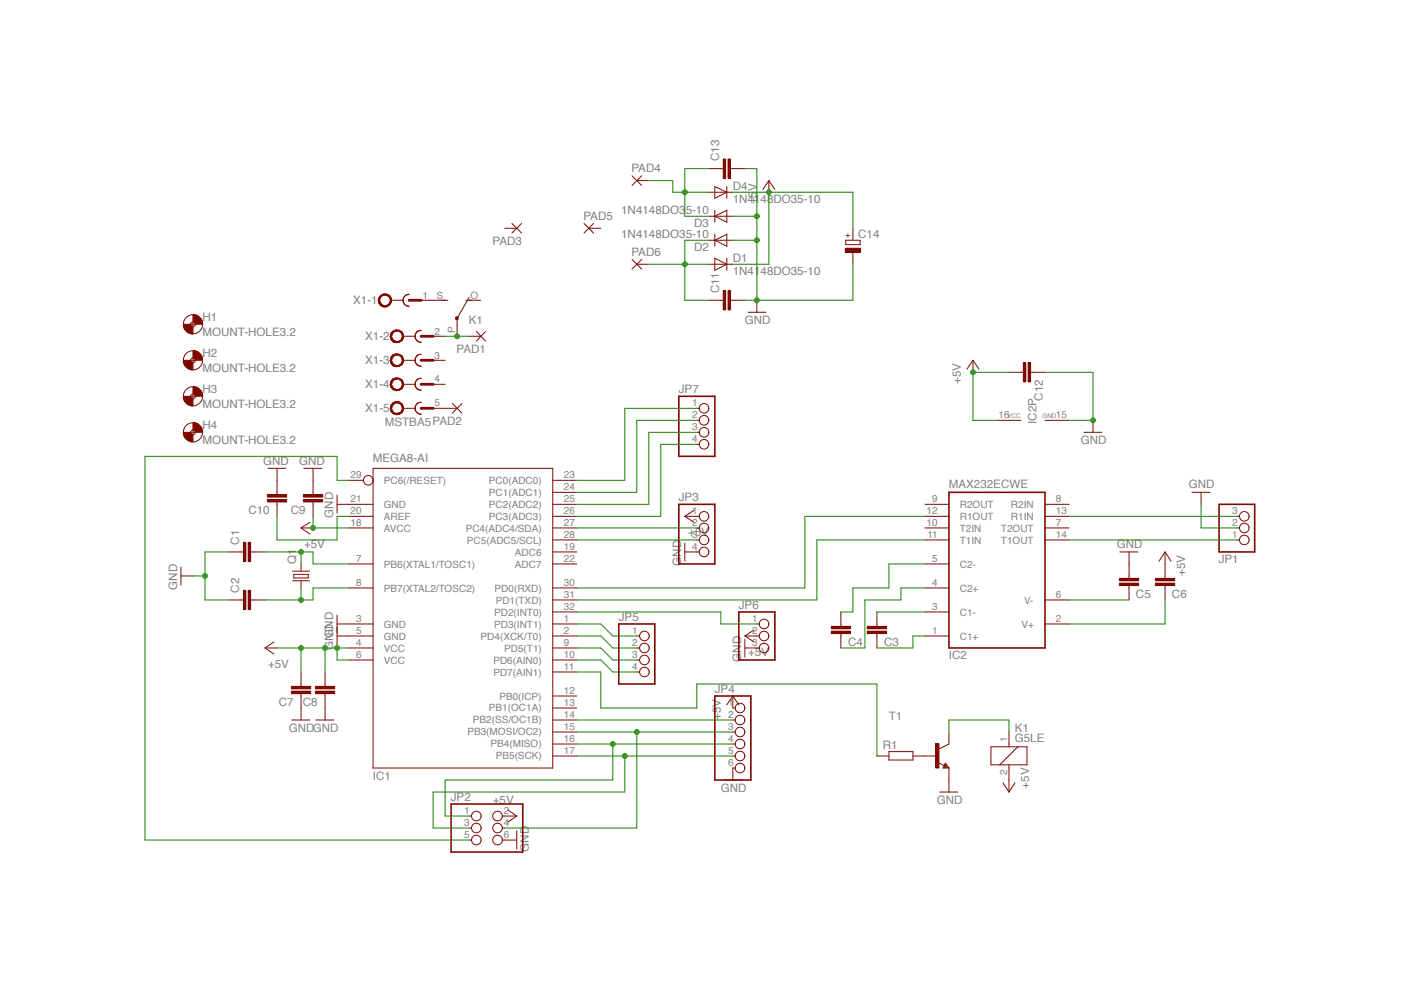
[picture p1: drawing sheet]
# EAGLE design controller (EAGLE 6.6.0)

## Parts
C1  C-EUC0805  [C0805]
C2  C-EUC0805  [C0805]
C3  C-EUC0805  [C0805]
C4  C-EUC0805  [C0805]
C5  C-EUC0805  [C0805]
C6  C-EUC0805  [C0805]
C7  C-EUC0805  [C0805]
C8  C-EUC0805  [C0805]
C9  C-EUC0805  [C0805]
C10  C-EUC0805  [C0805]
C11  C-EU050-025X075  [C050-025X075]
C12  C-EUC0805  [C0805]
C13  C-EU050-025X075  [C050-025X075]
C14  CPOL-EUE7.5-18  [E7,5-18]
D1  1N4148DO35-10  [DO35-10]
D2  1N4148DO35-10  [DO35-10]
D3  1N4148DO35-10  [DO35-10]
D4  1N4148DO35-10  [DO35-10]
D5  1N4148DO35-10  [DO35-10]
H1  MOUNT-HOLE3.2  [3,2]
H2  MOUNT-HOLE3.2  [3,2]
H3  MOUNT-HOLE3.2  [3,2]
H4  MOUNT-HOLE3.2  [3,2]
IC1  MEGA8-AI  [TQFP32-08]
IC2  MAX232ECWE  [SO16]
JP1  PINHD-1X3  [1X03]
JP2  PINHD-2X3  [2X03]
JP3  PINHD-1X4  [1X04]
JP4  PINHD-1X6  [1X06]
JP5  PINHD-1X4  [1X04]
JP6  PINHD-1X3  [1X03]
JP7  PINHD-1X4  [1X04]
K1  G5LE  [G5LE]
PAD1  3,81/1,4  [3,81/1,4]
PAD2  3,81/1,4  [3,81/1,4]
PAD3  3,81/1,4  [3,81/1,4]
PAD4  3,81/1,4  [3,81/1,4]
PAD5  3,81/1,4  [3,81/1,4]
PAD6  3,81/1,4  [3,81/1,4]
Q1  CRYSTALHC49S  [HC49/S]
R1  R-EU_0207/10  [0207/10]
T1  BC547A-NPN-TO92-CBE  [TO92-CBE]
X1  MSTBA5  [MSTBA5]

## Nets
+5V: C6.2 C7.2 C8.2 C9.1 C12.2 C14.+ D1.C D4.C D5.C IC1.4(VCC) IC1.6(VCC) IC1.18(AVCC) IC2.16(VCC) JP2.2 JP3.1 JP4.1 JP6.2 K1.2
GND: C1.1 C2.1 C5.2 C7.1 C8.1 C9.2 C10.2 C11.2 C12.1 C13.2 C14.- D2.A D3.A IC1.3(GND) IC1.5(GND) IC1.21(GND) IC2.15(GND) JP1.2 JP2.6 JP3.4 JP4.6 JP6.3 T1.E
N$1: C2.2 IC1.8(PB7(XTAL2/TOSC2)) Q1.1
N$2: C1.2 IC1.7(PB6(XTAL1/TOSC1)) Q1.2
N$3: IC1.30(PD0(RXD)) IC2.12(R1OUT)
N$4: IC1.31(PD1(TXD)) IC2.11(T1IN)
N$5: C3.2 IC2.3(C1-)
N$6: C3.1 IC2.1(C1+)
N$7: C4.1 IC2.4(C2+)
N$8: C4.2 IC2.5(C2-)
N$9: C5.1 IC2.6(V-)
N$10: C6.1 IC2.2(V+)
N$11: K1.P(2:P) PAD1.1(P) X1.2
N$12: IC2.14(T1OUT) JP1.1
N$13: IC2.13(R1IN) JP1.3
N$14: IC1.16(PB4(MISO)) JP2.1 JP4.4
N$15: IC1.17(PB5(SCK)) JP2.3 JP4.5
N$16: IC1.29(PC6(/RESET)) JP2.5
N$17: IC1.15(PB3(MOSI/OC2)) JP2.4 JP4.3
N$18: C10.1 IC1.20(AREF)
N$19: IC1.23(PC0(ADC0)) JP7.1
N$20: IC1.24(PC1(ADC1)) JP7.2
N$21: IC1.25(PC2(ADC2)) JP7.3
N$22: IC1.26(PC3(ADC3)) JP7.4
N$23: IC1.27(PC4(ADC4/SDA)) JP3.2
N$24: IC1.28(PC5(ADC5/SCL)) JP3.3
N$25: IC1.14(PB2(SS/OC1B)) JP4.2
N$26: IC1.32(PD2(INT0)) JP6.1
N$27: R1.2 T1.B
N$28: IC1.2(PD4(XCK/T0)) JP5.2
N$29: IC1.9(PD5(T1)) JP5.3
N$30: IC1.10(PD6(AIN0)) JP5.4
N$31: IC1.11(PD7(AIN1)) R1.1
N$32: K1.S(2:S) X1.1
N$33: PAD2.1(P) X1.5
N$34: C11.1 D1.A D2.C PAD6.1(P)
N$35: IC1.1(PD3(INT1)) JP5.1
N$36: C13.1 D3.C D4.A PAD4.1(P)
N$37: D5.A K1.1 T1.C
Unconnected: IC1.12(PB0(ICP)) IC1.13(PB1(OC1A)) IC1.19(ADC6) IC1.22(ADC7) IC2.7(T2OUT) IC2.8(R2IN) IC2.9(R2OUT) IC2.10(T2IN) K1.O(2:O) PAD3.1(P) PAD5.1(P) X1.3 X1.4
